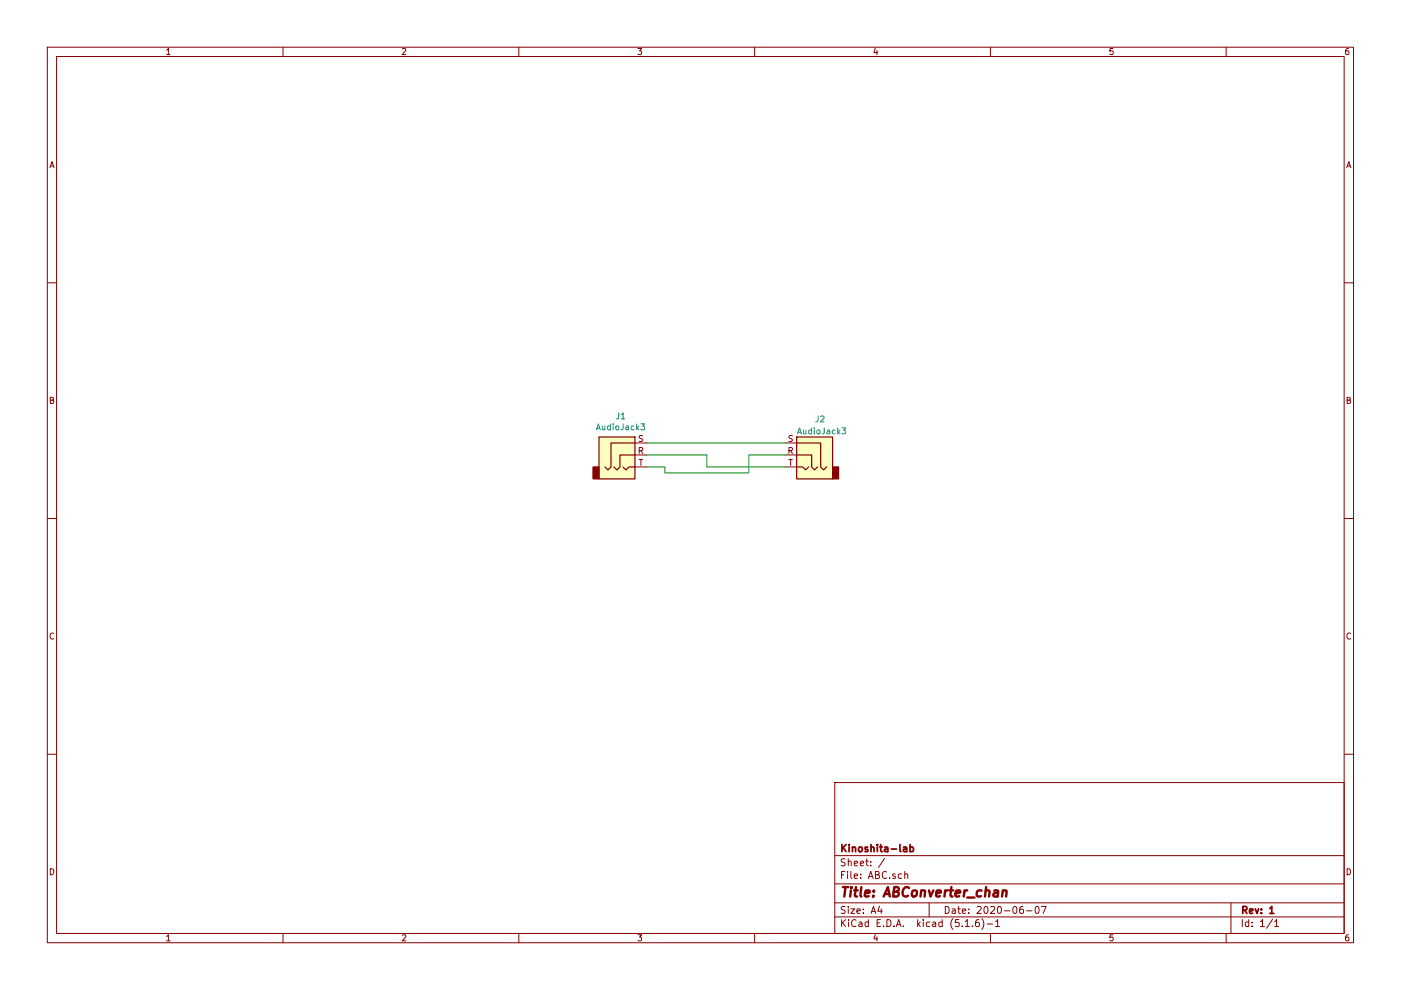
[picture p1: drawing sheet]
EESchema Schematic File Version 4
EELAYER 30 0
EELAYER END
$Descr A4 11693 8268
encoding utf-8
Sheet 1 1
Title "ABConverter_chan"
Date "2020-06-07"
Rev "1"
Comp "Kinoshita-lab"
Comment1 ""
Comment2 ""
Comment3 ""
Comment4 ""
$EndDescr
$Comp
L Connector:AudioJack3 J1
U 1 1
P 5200 3800
F 0 "J1" H 5182 4125 50  0000 C CNN
F 1 "AudioJack3" H 5182 4034 50  0000 C CNN
F 2 "ABC:3.5mm_Stereo_TRS_PJ-3210-4A_and_ST-005-G" H 5200 3800 50  0001 C CNN
F 3 "~" H 5200 3800 50  0001 C CNN
	1    5200 3800
	1    0    0    -1  
$EndComp
$Comp
L Connector:AudioJack3 J2
U 1 1
P 6750 3800
F 0 "J2" H 6700 4100 50  0000 R CNN
F 1 "AudioJack3" H 6850 4000 50  0000 R CNN
F 2 "ABC:3.5mm_Stereo_TRS_PJ-3210-4A_and_ST-005-G" H 6750 3800 50  0001 C CNN
F 3 "~" H 6750 3800 50  0001 C CNN
	1    6750 3800
	-1   0    0    -1  
$EndComp
Wire Wire Line
	5400 3700 6550 3700
Wire Wire Line
	5900 3800 5900 3900
Wire Wire Line
	5900 3900 6550 3900
Wire Wire Line
	5400 3800 5900 3800
Wire Wire Line
	6550 3800 6250 3800
Wire Wire Line
	6250 3800 6250 3950
Wire Wire Line
	6250 3950 5550 3950
Wire Wire Line
	5550 3950 5550 3900
Wire Wire Line
	5550 3900 5400 3900
$EndSCHEMATC
